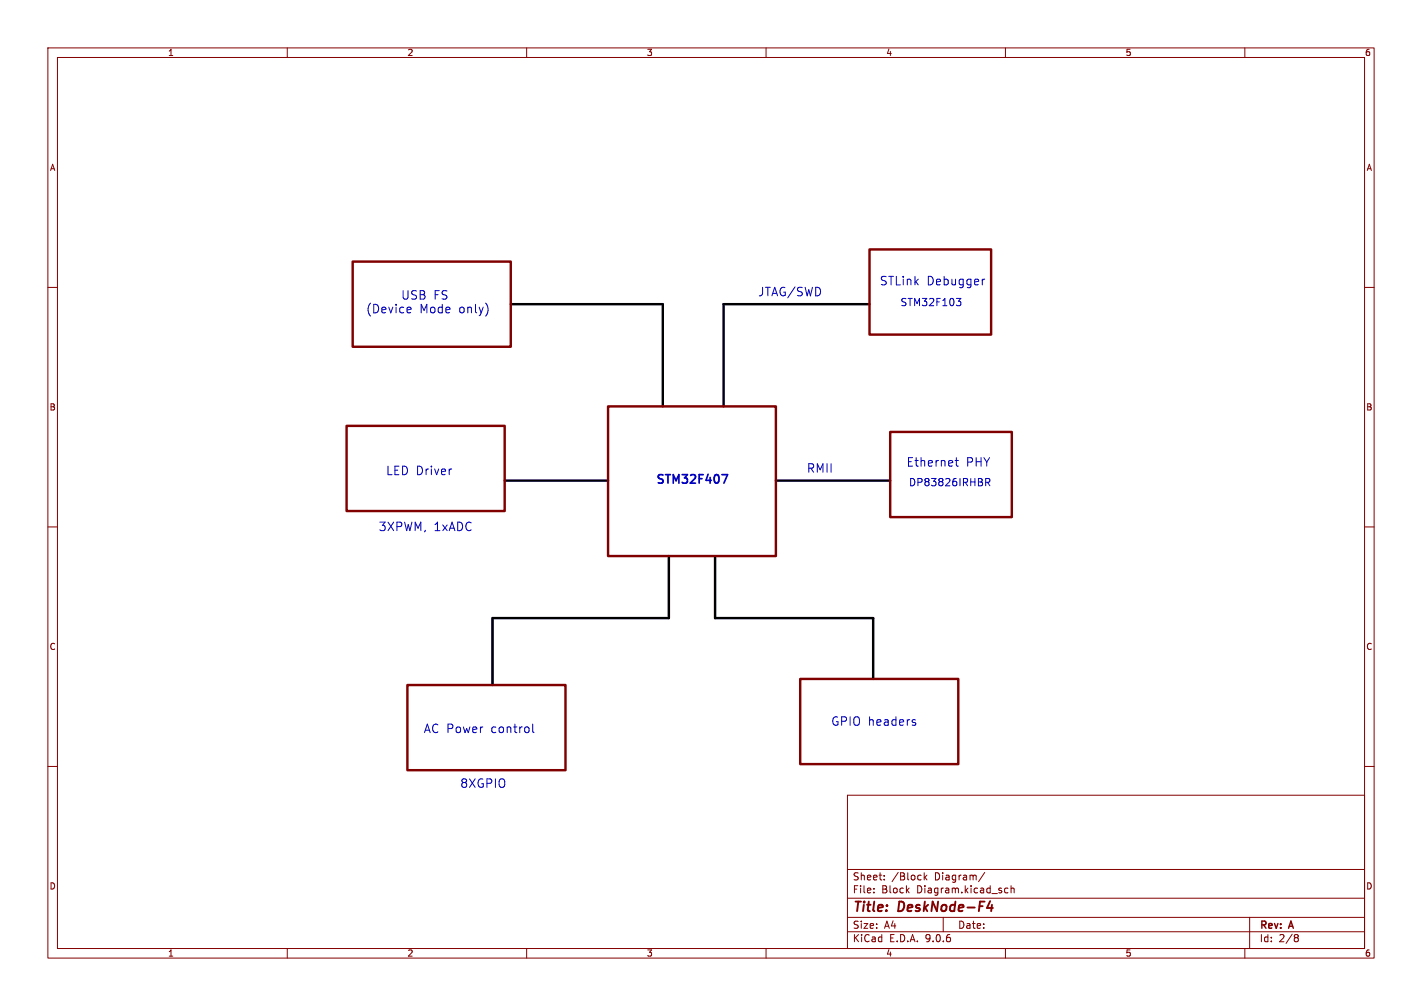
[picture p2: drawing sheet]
<svg xmlns="http://www.w3.org/2000/svg" width="297mm" height="210mm" viewBox="0 0 297 210" stroke-linecap="round" stroke-linejoin="round" font-family="sans-serif">
<g fill="none" stroke="#840000" stroke-width=".21">
<path d="M10 10h277v190h-277zM12 12h273v186h-273zM60 10v2M110 10v2M160 10v2M210 10v2M260 10v2M10 60h2M285 60h2M10 110h2M285 110h2M10 160h2"/>
<path d="M177 166h108v32h-108zM285 160h2M60 198v2M110 198v2M160 198v2M177 194.5h108M177 191.5h108M177 187.5h108M177 181.5h108M182.5 186.3v.1M182.5 185.5v.1M184.7 183.6v.1"/>
<path d="M184.7 182.8v.1M193 182.2v1.5M193.2 183.1l.4 .6M193.6 182.7l-.6 .6M197 191.5v3M205.7 182.1l-1.3 2M209.9 186.3l.2 .1 .4-.1M210 198v2M210.5 185.5l-.4-.1-.2 .1M211.2 185.5l.2-.1 .3 .1 .1 .9M211.2 184.9v1.5M260 198v2"/>
<path d="M261 191.5v6.5M270.6 195.1l.4 .1 .2 .2-.3 .3M270.6 195.7h.3M270.9 195.7l.2 .2 .1 .4-.2 .2-.4 .1"/>
</g>
<path d="M206.8 188.1l-.7 1.4h1.3M207.2 188.9l-.2 1.3" fill="none" stroke="#840000" stroke-width=".4"/>
<path d="M106.7 63.5h31.7v21.3M181.6 63.5h-30.5v21.3M105.4 100.3h21.6M139.7 116.1v12.9h-36.8v14M149.4 116.3v12.7h33v12.7M162.1 100.3h23.8" fill="none" stroke="#000" stroke-width=".51"/>
<g fill="none" stroke="#0000c2" stroke-width=".21">
<path d="M205.7 58.3l-.4 .1-.1 .2M85.3 64.1l.5 .1 .1 .3-.9 .2M85.8 65.2l-.5 .1M101.9 64v1.2M199.7 62.3h1l-.5 .6 .4 .1 .1 .5-.3 .3h-.4M94.2 97.9h.1M199.5 96.1h.7M199.7 95.5v1.6l.5 .2M205.9 100.7l.7-.1 .1-.2v-.4l-.8-.1v1.5M206.2 100.7l.5 .7M111.3 151.2v1.5l.2 .2M190.8 150.8l.4 .1 .1 .3-.3 .2h-.3"/>
<path d="M190.8 150.2l.4 .1"/>
</g>
<path d="M150.8 99.1h1.2l-.8 1.8" fill="none" stroke="#0000c2" stroke-width=".36"/>
<path d="M73.7 54.6h33v17.8h-33zM181.6 52.1h25.4v17.8h-25.4zM72.4 88.9h33v17.8h-33zM127 84.8h35.1v31.3h-35.1zM185.9 90.2h25.4v17.8h-25.4zM85.1 143h33v17.8h-33zM167.1 141.7h33.1v17.8h-33.1z" fill="none" stroke="#800000" stroke-width=".51"/>
<g font-size="2.8" fill="#840000">
<text x="178" y="190.9">Title:</text>
<text x="187.7" y="190.9">DeskNode-F4</text>
</g>
<g font-size="2.5" fill="#0000c2">
<text x="183.6" y="59.7">STLink</text>
<text x="193.5" y="59.7">Debugger</text>
<text x="76.4" y="65.5">(Device</text>
<text x="83.7" y="62.7">USB FS</text>
<text x="87.6" y="65.5">Mode</text>
<text x="95.8" y="65.5">only)</text>
<text x="158.2" y="62">JTAG/SWD</text>
<text x="80.5" y="99.3">LED Driver</text>
<text x="136.9" y="101.1">STM32F407</text>
<text x="168.4" y="98.8">RMII</text>
<text x="189.2" y="97.5">Ethernet</text>
<text x="201.7" y="97.5">PHY</text>
<text x="79" y="111">3XPWM,</text>
<text x="90.5" y="111">1xADC</text>
<text x="88.4" y="153.2">AC Power</text>
<text x="102.5" y="153.2">control</text>
<text x="173.5" y="151.6">GPIO headers</text>
<text x="96" y="164.6">8XGPIO</text>
</g>
<g font-size="2.1" fill="#0000c2">
<text x="188" y="64">STM32F103</text>
<text x="189.7" y="101.6">DP83826IRHBR</text>
</g>
<g font-size="2.1" fill="#840000">
<text x="178" y="184">Sheet:</text>
<text x="186.2" y="184">/Block</text>
<text x="195.2" y="184">Diagram/</text>
<text x="178" y="186.7">File:</text>
<text x="184.1" y="186.7">Block</text>
<text x="191.5" y="186.7">Diagram.kicad_sch</text>
<text x="178" y="196.9">KiCad</text>
<text x="178" y="194.1">Size:</text>
<text x="184.7" y="194.1">A4</text>
<text x="185.7" y="196.9">E.D.A.</text>
<text x="193.3" y="196.9">9.0.6</text>
<text x="200" y="194.1">Date:</text>
<text x="263" y="194.3">Rev:</text>
<text x="263" y="196.9">Id:</text>
<text x="267.1" y="196.9">2/8</text>
<text x="269.4" y="194.3">A</text>
</g>
<g font-size="1.8" fill="#840000">
<text x="35" y="11.9">1</text>
<text x="85" y="11.9">2</text>
<text x="135" y="11.9">3</text>
<text x="185" y="11.9">4</text>
<text x="235" y="11.9">5</text>
<text x="285" y="11.9">6</text>
<text x="10.3" y="35.9">A</text>
<text x="285.3" y="35.9">A</text>
<text x="10.3" y="85.9">B</text>
<text x="285.3" y="85.9">B</text>
<text x="10.3" y="135.9">C</text>
<text x="285.3" y="135.9">C</text>
<text x="10.3" y="185.9">D</text>
<text x="285.3" y="185.9">D</text>
<text x="35" y="199.9">1</text>
<text x="85" y="199.9">2</text>
<text x="135" y="199.9">3</text>
<text x="185" y="199.9">4</text>
<text x="235" y="199.9">5</text>
<text x="285" y="199.9">6</text>
</g>
</svg>
